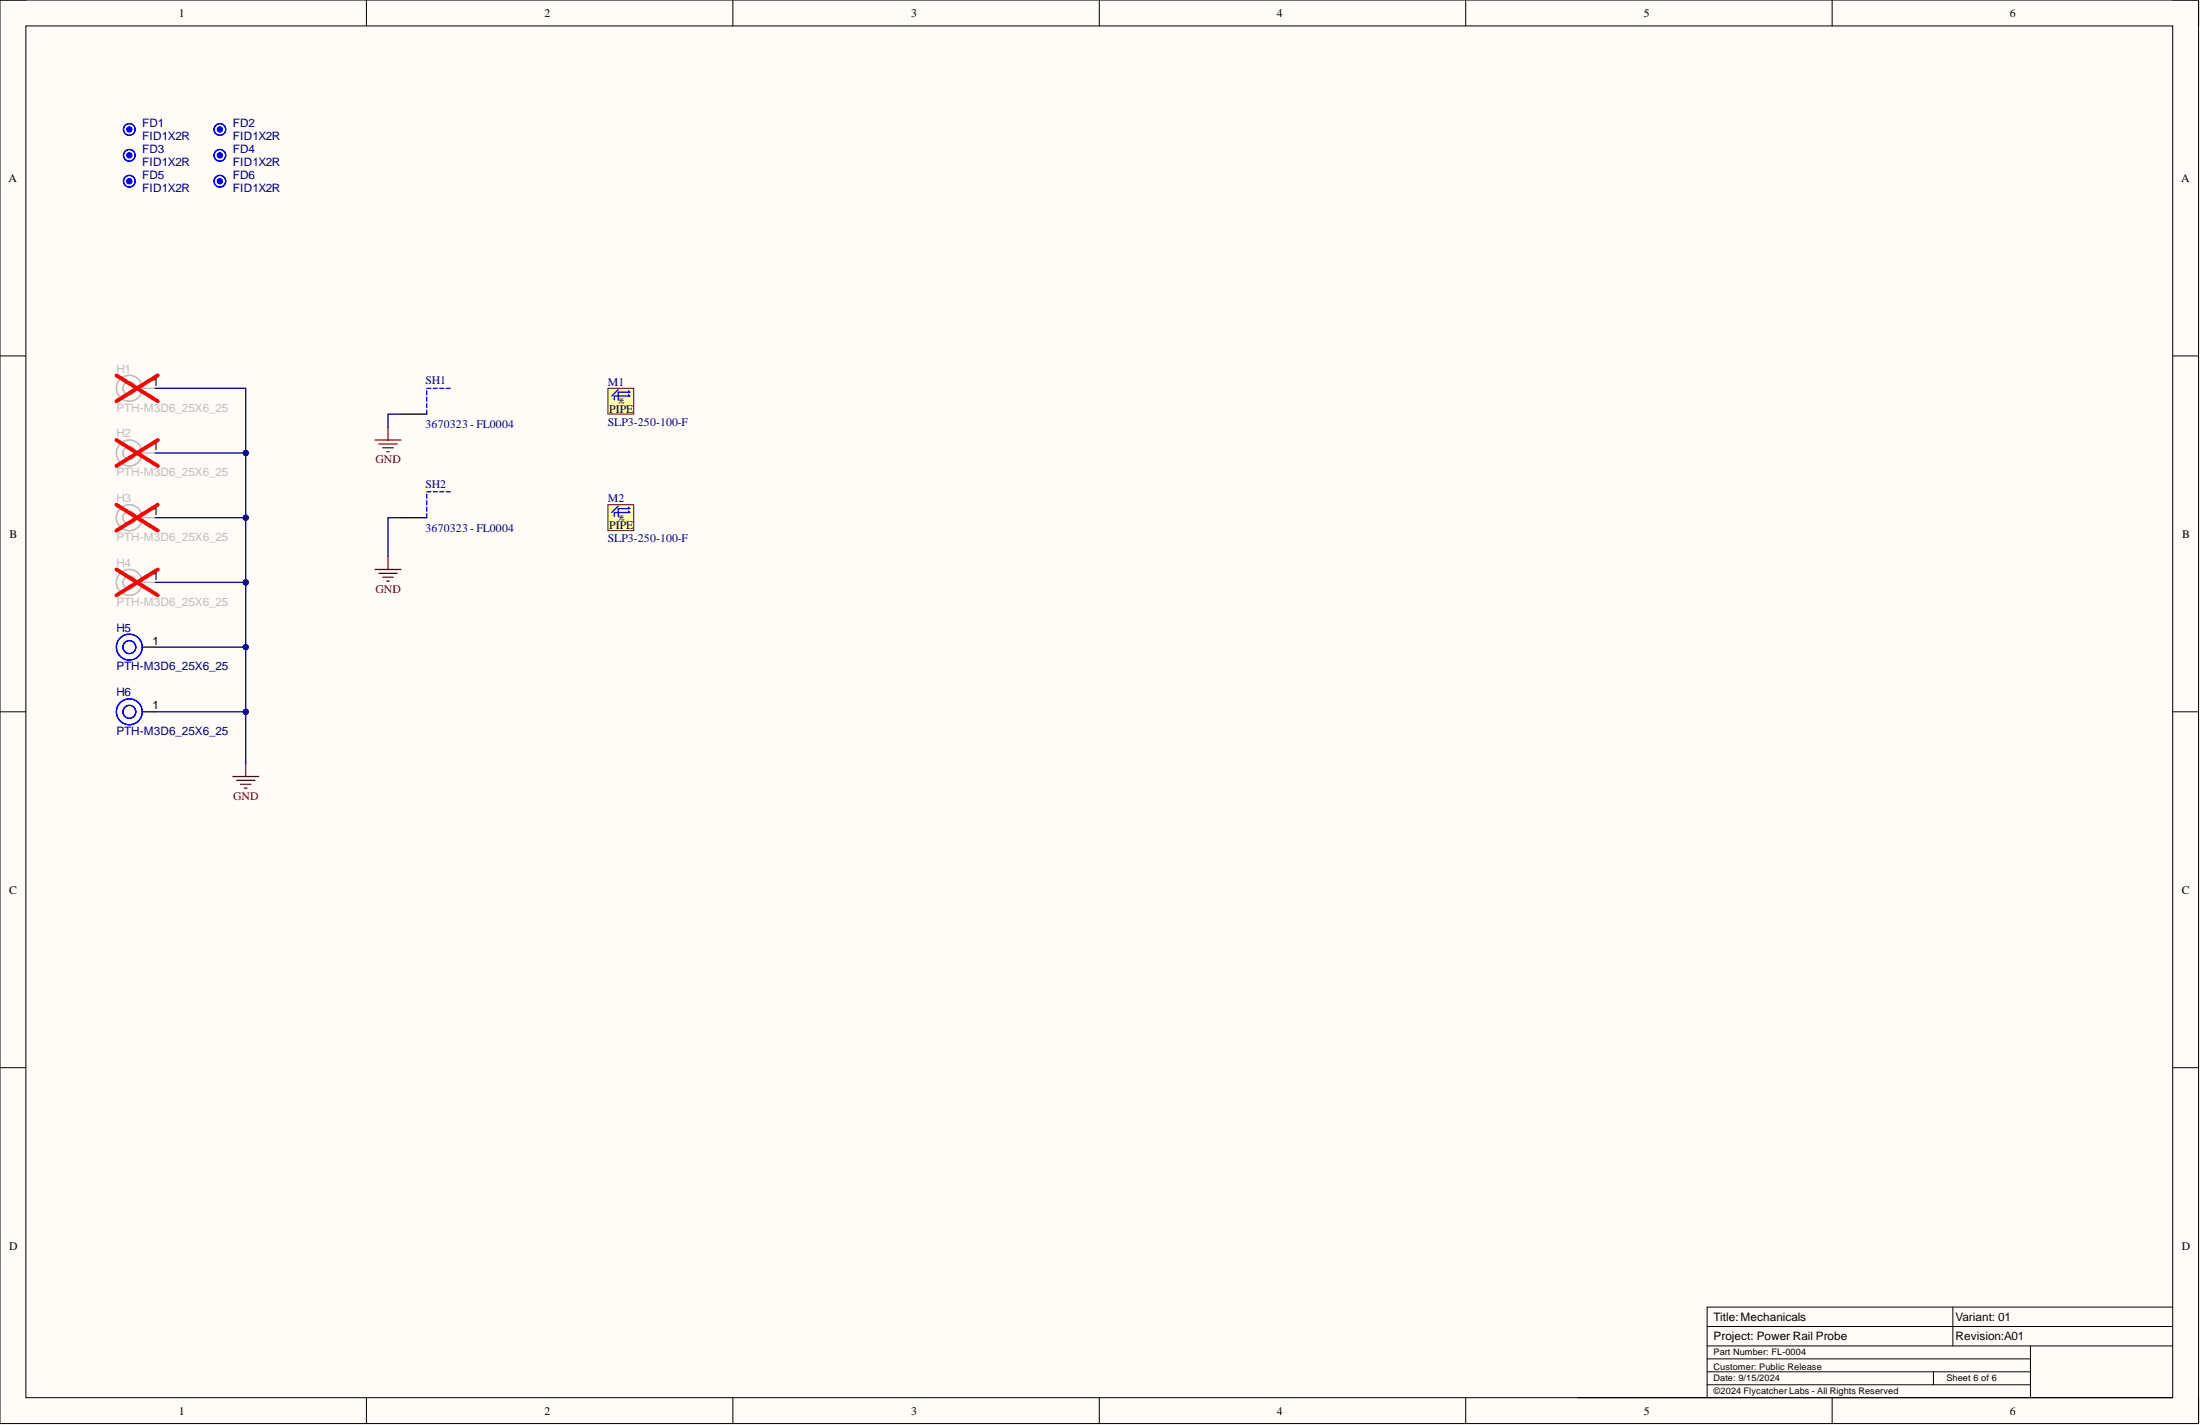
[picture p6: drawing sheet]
<svg xmlns="http://www.w3.org/2000/svg" width="431mm" height="279mm" viewBox="0 0 431 279" stroke-linecap="round" stroke-linejoin="round" font-family="sans-serif">
<path d="M0 0h431.2v279.1h-431.2z" fill-rule="evenodd" fill="#fffcf8"/>
<path d="M0 0h431.2v279.1h-431.2z" fill="none" stroke="#000" stroke-width=".2"/>
<path d="M5.1 5.1h421v268.9h-421z" fill-rule="evenodd" fill="#fffcf8"/>
<g fill="none" stroke="#000" stroke-width=".2">
<path d="M0 0h5.1M5.1 5.1h421v268.9h-421zM71.9 0v5.1M143.7 0v5.1M215.6 0v5.1M287.4 0v5.1M359.3 0v5.1M426.1 0h5.1v5.1M0 69.8h5.1M426.1 69.8h5.1M0 139.6h5.1M426.1 139.6h5.1"/>
<path d="M0 209.3h5.1M426.1 209.3h5.1M383 256.3v7.6M426.1 256.3h-91.3v17.7M71.9 274v5.1M143.7 274v5.1M215.6 274v5.1M287.4 274v5.1M309.4 274h116.7M334.8 260.1h91.3M334.8 263.9h91.3M334.8 269h63.4"/>
<path d="M334.8 266.4h63.4M334.8 271.5h63.4M359.3 274v5.1M379.2 269v2.5M398.2 263.9v10.1M431.2 274v5.1"/>
</g>
<circle cx="25.4" cy="25.4" r="1.14" fill="none" stroke="#00f" stroke-width=".25"/>
<circle cx="25.4" cy="25.4" r=".51" fill="#00f"/>
<g fill="none" stroke="#00f" stroke-width=".25">
<circle cx="25.4" cy="30.5" r="1.14"/>
<circle cx="25.4" cy="25.4" r=".51"/>
</g>
<circle cx="25.4" cy="30.5" r=".51" fill="#00f"/>
<g fill="none" stroke="#00f" stroke-width=".25">
<circle cx="25.4" cy="35.5" r="1.14"/>
<circle cx="25.4" cy="30.5" r=".51"/>
</g>
<circle cx="25.4" cy="35.5" r=".51" fill="#00f"/>
<g fill="none" stroke="#00f" stroke-width=".25">
<circle cx="25.4" cy="35.5" r=".51"/>
<circle cx="43.1" cy="25.4" r="1.14"/>
</g>
<circle cx="43.1" cy="25.4" r=".51" fill="#00f"/>
<g fill="none" stroke="#00f" stroke-width=".25">
<circle cx="43.1" cy="30.5" r="1.14"/>
<circle cx="43.1" cy="25.4" r=".51"/>
</g>
<circle cx="43.1" cy="30.5" r=".51" fill="#00f"/>
<g fill="none" stroke="#00f" stroke-width=".25">
<circle cx="43.1" cy="35.5" r="1.14"/>
<circle cx="43.1" cy="30.5" r=".51"/>
</g>
<circle cx="43.1" cy="35.5" r=".51" fill="#00f"/>
<circle cx="43.1" cy="35.5" r=".51" fill="none" stroke="#00f" stroke-width=".25"/>
<g fill="none" stroke="#bfbebc" stroke-width=".25">
<path d="M27.9 76.1h2.5M27.9 88.8h2.5M27.9 101.5h2.5M27.9 114.2h2.5"/>
<circle cx="25.4" cy="76.1" r="2.54"/>
<circle cx="25.4" cy="76.1" r="1.27"/>
<circle cx="25.4" cy="88.8" r="2.54"/>
<circle cx="25.4" cy="88.8" r="1.27"/>
<circle cx="25.4" cy="101.5" r="2.54"/>
<circle cx="25.4" cy="114.2" r="2.54"/>
<circle cx="25.4" cy="114.2" r="1.27"/>
<circle cx="25.4" cy="101.5" r="1.27"/>
</g>
<path d="M22.8 73.6l8.1 5.1M30.9 73.6l-8.1 5.1M22.8 86.3l8.1 5.1M22.8 99l8.1 5M30.9 86.3l-8.1 5.1M30.9 99l-8.1 5M22.8 111.7l8.1 5M30.9 111.7l-8.1 5" fill="none" stroke="#f00" stroke-width=".76"/>
<path d="M45.7 152.3h5M46.4 153h3.6M47.2 153.8h2M47.9 154.5h.5M48.2 149.7v2.6" fill="none" stroke="#800000" stroke-width=".25"/>
<path d="M30.4 114.2h17.8" fill="none" stroke="#000080" stroke-width=".25"/>
<circle cx="48.2" cy="114.2" r=".51" fill="#000080"/>
<circle cx="48.2" cy="114.2" r=".51" fill="none" stroke="#000080" stroke-width=".2"/>
<path d="M30.4 101.5h17.8" fill="none" stroke="#000080" stroke-width=".25"/>
<circle cx="48.2" cy="101.5" r=".51" fill="#000080"/>
<circle cx="48.2" cy="101.5" r=".51" fill="none" stroke="#000080" stroke-width=".2"/>
<path d="M30.4 88.8h17.8" fill="none" stroke="#000080" stroke-width=".25"/>
<circle cx="48.2" cy="88.8" r=".51" fill="#000080"/>
<circle cx="48.2" cy="88.8" r=".51" fill="none" stroke="#000080" stroke-width=".2"/>
<path d="M30.4 76.1h17.8v73.6" fill="none" stroke="#000080" stroke-width=".25"/>
<circle cx="48.2" cy="88.8" r=".51" fill="#000080"/>
<circle cx="48.2" cy="88.8" r=".51" fill="none" stroke="#000080" stroke-width=".2"/>
<circle cx="48.2" cy="101.5" r=".51" fill="#000080"/>
<circle cx="48.2" cy="101.5" r=".51" fill="none" stroke="#000080" stroke-width=".2"/>
<circle cx="48.2" cy="114.2" r=".51" fill="#000080"/>
<circle cx="48.2" cy="114.2" r=".51" fill="none" stroke="#000080" stroke-width=".2"/>
<circle cx="48.2" cy="126.9" r=".51" fill="#000080"/>
<circle cx="48.2" cy="126.9" r=".51" fill="none" stroke="#000080" stroke-width=".2"/>
<circle cx="48.2" cy="139.6" r=".51" fill="#000080"/>
<circle cx="48.2" cy="139.6" r=".51" fill="none" stroke="#000080" stroke-width=".2"/>
<path d="M78.6 81.2h-2.5v2.5M78.6 101.5h-2.5v7.6" fill="none" stroke="#000080" stroke-width=".25"/>
<path d="M73.6 86.3h5M74.3 87h3.6M75.1 87.8h2M75.8 88.6h.5M76.1 83.7v2.6M73.6 111.7h5M74.3 112.4h3.6M75.1 113.2h2M75.8 113.9h.5M76.1 109.1v2.6" fill="none" stroke="#800000" stroke-width=".25"/>
<g fill="none" stroke="#00f" stroke-width=".25">
<path d="M83.7 76.6v.8M83.7 77.9v.8M83.7 79.1v.8M83.7 76.1h.8M85 76.1h.8M86.2 76.1h.8M87.5 76.1h.8M83.7 80.4v.8M83.7 96.9v.8M83.7 98.2v.8M83.7 99.4v.8M83.7 96.4h.8"/>
<path d="M85 96.4h.8M86.2 96.4h.8M87.5 96.4h.8M83.7 100.7v.8"/>
</g>
<path d="M78.6 81.2h5.1M78.6 101.5h5.1" fill="none" stroke="#000" stroke-width=".25"/>
<path d="M119.2 76.1h5.1v5.1h-5.1z" fill-rule="evenodd" fill="#ffffb0"/>
<path d="M119.2 76.1h5.1v5.1h-5.1z" fill="none" stroke="#800000" stroke-width=".2"/>
<path d="M121.2 76.4l-1.2 1.3M123.3 77.7v-.3l.2 .3h-3v.7M123.3 76.9v-.3l.2 .3h-2.3v1.5" fill="none" stroke="#00f" stroke-width=".25"/>
<path d="M119.2 99h5.1v5h-5.1z" fill-rule="evenodd" fill="#ffffb0"/>
<path d="M119.2 99h5.1v5h-5.1z" fill="none" stroke="#800000" stroke-width=".2"/>
<g fill="none" stroke="#00f" stroke-width=".25">
<path d="M121.2 99.2l-1.2 1.3M123.3 99.7v-.2l.2 .2h-2.3v1.6M123.3 100.5v-.3l.2 .3h-3v.8"/>
<circle cx="25.4" cy="139.6" r="2.54"/>
<circle cx="25.4" cy="126.9" r="2.54"/>
<circle cx="25.4" cy="126.9" r="1.27"/>
<circle cx="25.4" cy="139.6" r="1.27"/>
</g>
<path d="M27.9 126.9h2.5M27.9 139.6h2.5" fill="none" stroke="#000" stroke-width=".25"/>
<path d="M30.4 126.9h17.8" fill="none" stroke="#000080" stroke-width=".25"/>
<circle cx="48.2" cy="126.9" r=".51" fill="#000080"/>
<circle cx="48.2" cy="126.9" r=".51" fill="none" stroke="#000080" stroke-width=".2"/>
<path d="M30.4 139.6h17.8" fill="none" stroke="#000080" stroke-width=".25"/>
<circle cx="48.2" cy="139.6" r=".51" fill="#000080"/>
<circle cx="48.2" cy="139.6" r=".51" fill="none" stroke="#000080" stroke-width=".2"/>
<g font-size="2.3">
<text x="35.1" y="3.3">1</text>
<text x="106.8" y="3.3">2</text>
<text x="178.7" y="3.3">3</text>
<text x="250.4" y="3.3">4</text>
<text x="322.4" y="3.3">5</text>
<text x="394.1" y="3.3">6</text>
<text x="1.7" y="35.7">A</text>
<text x="427.8" y="35.7">A</text>
<text x="29.9" y="75.6">1</text>
<text x="119.5" y="81">PIPE</text>
<text x="29.9" y="88.3">1</text>
<text x="29.9" y="101">1</text>
<text x="1.9" y="105.5">B</text>
<text x="119.5" y="103.8">PIPE</text>
<text x="428" y="105.5">B</text>
<text x="29.9" y="113.7">1</text>
<text x="29.9" y="126.4">1</text>
<text x="29.9" y="139.1">1</text>
<text x="1.8" y="175.3">C</text>
<text x="427.9" y="175.3">C</text>
<text x="1.8" y="245">D</text>
<text x="427.9" y="245">D</text>
<text x="336.1" y="259">Title:Mechanicals</text>
<text x="336.1" y="262.8">Project: Power Rail Probe</text>
<text x="383.5" y="262.8">Revision:A01</text>
<text x="383.5" y="259">Variant: 01</text>
<text x="35.1" y="277.3">1</text>
<text x="106.8" y="277.3">2</text>
<text x="178.7" y="277.3">3</text>
<text x="250.4" y="277.3">4</text>
<text x="322.4" y="277.3">5</text>
<text x="394.1" y="277.3">6</text>
</g>
<g font-size="2.3" fill="#000080">
<text x="27.9" y="24.9">FD1</text>
<text x="27.9" y="27.4">FID1X2R</text>
<text x="27.9" y="30">FD3</text>
<text x="45.7" y="24.9">FD2</text>
<text x="45.7" y="27.4">FID1X2R</text>
<text x="45.7" y="30">FD4</text>
<text x="27.9" y="32.5">FID1X2R</text>
<text x="27.9" y="35">FD5</text>
<text x="45.7" y="32.5">FID1X2R</text>
<text x="45.7" y="35">FD6</text>
<text x="27.9" y="37.6">FID1X2R</text>
<text x="45.7" y="37.6">FID1X2R</text>
<text x="83.4" y="75.4">SH1</text>
<text x="119.2" y="75.6">M1</text>
<text x="83.4" y="84">3670323 - FL0004</text>
<text x="119.2" y="83.5">SLP3-250-100-F</text>
<text x="83.4" y="95.7">SH2</text>
<text x="119.2" y="98.5">M2</text>
<text x="83.4" y="104.3">3670323 - FL0004</text>
<text x="119.2" y="106.3">SLP3-250-100-F</text>
<text x="22.8" y="123.8">H5</text>
<text x="22.8" y="131.4">PTH-M3D6_25X6_25</text>
<text x="22.8" y="136.5">H6</text>
<text x="22.8" y="144.1">PTH-M3D6_25X6_25</text>
</g>
<g font-size="2.3" fill="#bfbebc">
<text x="22.8" y="73.1">H1</text>
<text x="22.8" y="80.7">PTH-M3D6_25X6_25</text>
<text x="22.8" y="85.8">H2</text>
<text x="22.8" y="93.4">PTH-M3D6_25X6_25</text>
<text x="22.8" y="98.5">H3</text>
<text x="22.8" y="106.1">PTH-M3D6_25X6_25</text>
<text x="22.8" y="111.1">H4</text>
<text x="22.8" y="118.8">PTH-M3D6_25X6_25</text>
</g>
<g font-size="2.3" fill="#800000">
<text x="73.6" y="90.8">GND</text>
<text x="73.6" y="116.2">GND</text>
<text x="45.7" y="156.8">GND</text>
</g>
<g font-size="1.8">
<text x="336.1" y="265.8">Part Number: FL-0004</text>
<text x="336.1" y="268.5">Customer: Public Release</text>
<text x="336.1" y="273.4">©2024 Flycatcher Labs - All Rights Reserved</text>
<text x="336.1" y="270.8">Date: 9/15/2024</text>
<text x="381.7" y="270.8">Sheet 6 of 6</text>
</g>
<g font-size="1.3">
<text x="121.2" y="79.1">光</text>
<text x="121.2" y="101.9">光</text>
</g>
</svg>
